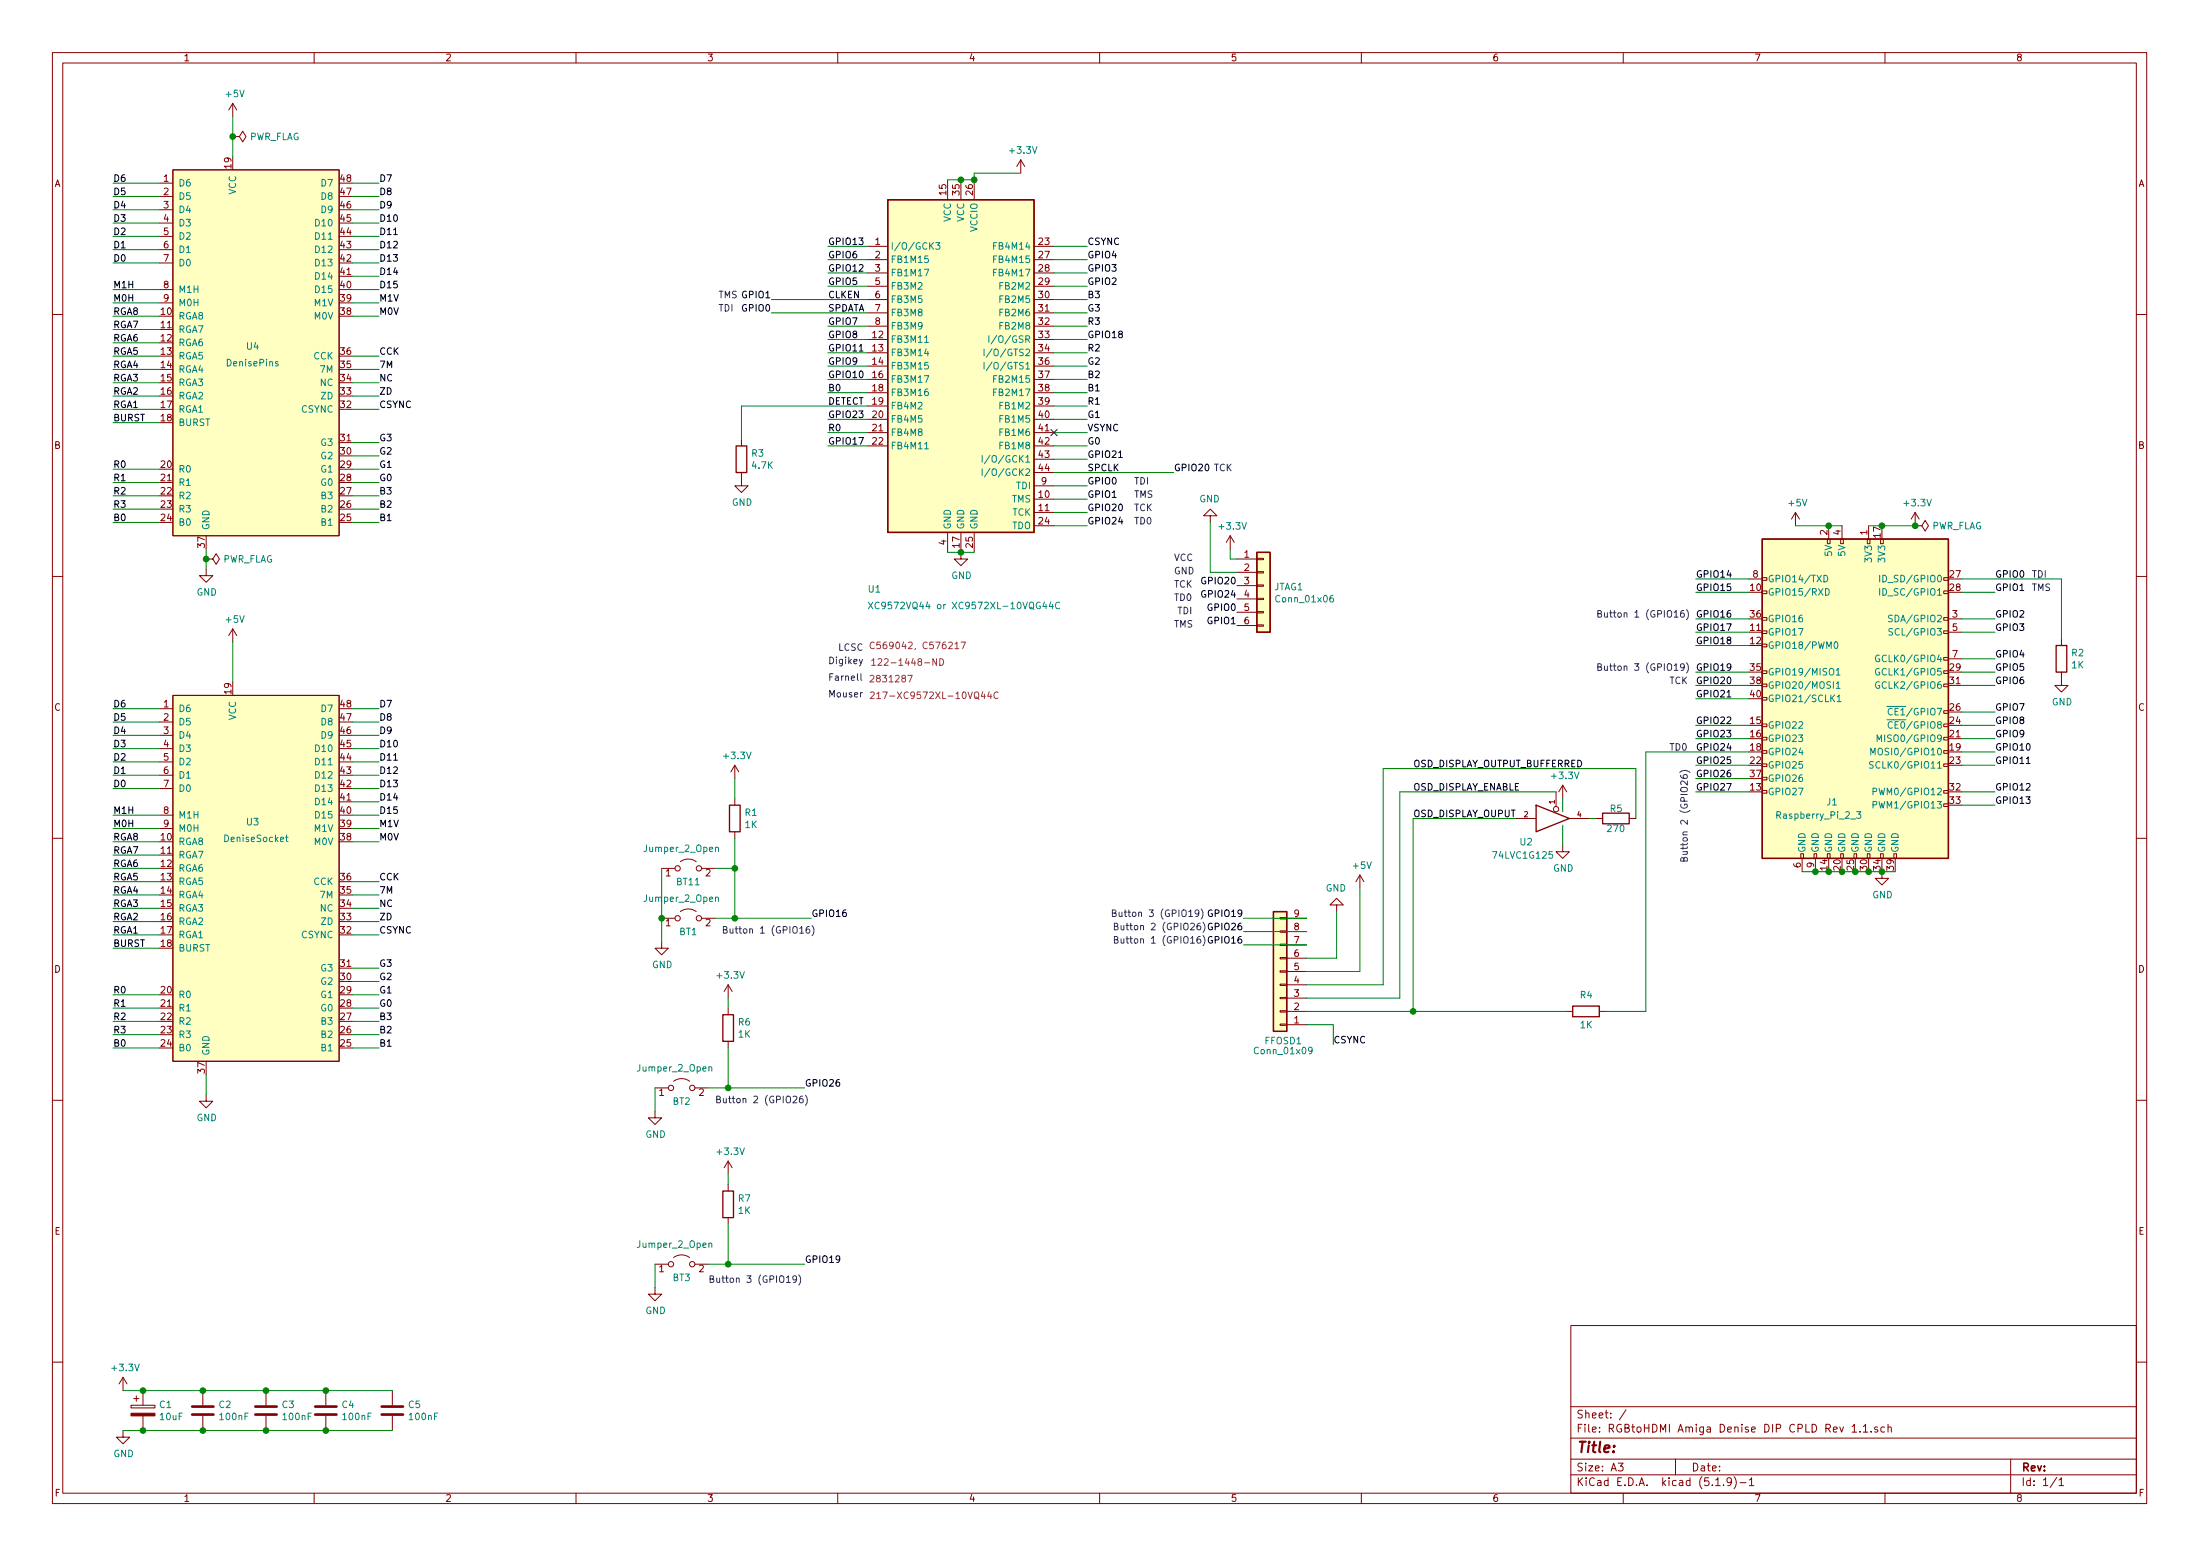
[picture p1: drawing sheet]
EESchema Schematic File Version 4
EELAYER 30 0
EELAYER END
$Descr A3 16535 11693
encoding utf-8
Sheet 1 1
Title ""
Date ""
Rev ""
Comp ""
Comment1 ""
Comment2 ""
Comment3 ""
Comment4 ""
$EndDescr
$Comp
L XC9572VQ44:XC9572VQ44 U1
U 1 1
P 7225 2750
F 0 "U1" H 6575 1075 50  0000 C CNN
F 1 "XC9572VQ44 or XC9572XL-10VQG44C" H 7250 950 50  0000 C CNN
F 2 "Package_QFP:TQFP-44_10x10mm_P0.8mm" H 7225 2750 50  0001 C CNN
F 3 "" H 7225 2750 50  0001 C CNN
F 4 "C569042, C576217" H 6900 650 50  0000 C CNN "LCSC"
F 5 "122-1448-ND" H 6825 525 50  0000 C CNN "Digikey"
F 6 "2831287" H 6700 400 50  0000 C CNN "Farnell"
F 7 "217-XC9572XL-10VQ44C" H 7025 275 50  0000 C CNN "Mouser"
	1    7225 2750
	1    0    0    -1  
$EndComp
Wire Wire Line
	2850 3075 2650 3075
$Comp
L power:GND #PWR03
U 1 1
P 1550 4275
F 0 "#PWR03" H 1550 4025 50  0001 C CNN
F 1 "GND" H 1555 4102 50  0000 C CNN
F 2 "" H 1550 4275 50  0001 C CNN
F 3 "" H 1550 4275 50  0001 C CNN
	1    1550 4275
	1    0    0    -1  
$EndComp
Wire Wire Line
	1550 4275 1550 4200
Wire Wire Line
	1750 875  1750 1025
$Comp
L power:+3.3V #PWR013
U 1 1
P 7675 1300
F 0 "#PWR013" H 7675 1150 50  0001 C CNN
F 1 "+3.3V" H 7690 1473 50  0000 C CNN
F 2 "" H 7675 1300 50  0001 C CNN
F 3 "" H 7675 1300 50  0001 C CNN
	1    7675 1300
	1    0    0    -1  
$EndComp
Wire Wire Line
	7675 1300 7325 1300
Wire Wire Line
	7325 1300 7325 1350
Wire Wire Line
	7325 1350 7225 1350
Connection ~ 7325 1350
Wire Wire Line
	7225 1350 7125 1350
Connection ~ 7225 1350
$Comp
L power:GND #PWR010
U 1 1
P 7225 4150
F 0 "#PWR010" H 7225 3900 50  0001 C CNN
F 1 "GND" H 7230 3977 50  0000 C CNN
F 2 "" H 7225 4150 50  0001 C CNN
F 3 "" H 7225 4150 50  0001 C CNN
	1    7225 4150
	1    0    0    -1  
$EndComp
Wire Wire Line
	7225 4150 7125 4150
Connection ~ 7225 4150
Wire Wire Line
	7225 4150 7325 4150
Text Label 8175 3050 0    50   ~ 0
R1
Wire Wire Line
	8175 3050 7925 3050
Text Label 8175 3150 0    50   ~ 0
G1
Wire Wire Line
	8175 3150 7925 3150
Text Label 8175 3250 0    50   ~ 0
VSYNC
Wire Wire Line
	8175 3250 7925 3250
Text Label 8175 3350 0    50   ~ 0
G0
Wire Wire Line
	8175 3350 7925 3350
Text Label 8175 3450 0    50   ~ 0
GPIO21
Wire Wire Line
	8175 3450 7925 3450
Text Label 8825 3550 0    50   ~ 0
GPIO20
Text Label 8175 3550 0    50   ~ 0
SPCLK
Text Label 8175 3650 0    50   ~ 0
GPIO0
Wire Wire Line
	8175 3650 7925 3650
Text Label 8175 3750 0    50   ~ 0
GPIO1
Wire Wire Line
	8175 3750 7925 3750
Text Label 8175 3850 0    50   ~ 0
GPIO20
Wire Wire Line
	8175 3850 7925 3850
Text Label 8175 3950 0    50   ~ 0
GPIO24
Wire Wire Line
	8175 3950 7925 3950
Text Label 6225 1850 0    50   ~ 0
GPIO13
Wire Wire Line
	6225 1850 6525 1850
Text Label 6225 1950 0    50   ~ 0
GPIO6
Wire Wire Line
	6225 1950 6525 1950
Text Label 6225 2050 0    50   ~ 0
GPIO12
Wire Wire Line
	6225 2050 6525 2050
Text Label 6225 2150 0    50   ~ 0
GPIO5
Wire Wire Line
	6225 2150 6525 2150
Text Label 6225 2250 0    50   ~ 0
CLKEN
Text Label 5800 2250 2    50   ~ 0
GPIO1
Text Label 6225 2350 0    50   ~ 0
SPDATA
Text Label 6225 2450 0    50   ~ 0
GPIO7
Wire Wire Line
	6225 2450 6525 2450
Text Label 6225 2550 0    50   ~ 0
GPIO8
Wire Wire Line
	6225 2550 6525 2550
Text Label 6225 2650 0    50   ~ 0
GPIO11
Wire Wire Line
	6225 2650 6525 2650
Text Label 6225 2750 0    50   ~ 0
GPIO9
Wire Wire Line
	6225 2750 6525 2750
Text Label 6225 2850 0    50   ~ 0
GPIO10
Wire Wire Line
	6225 2850 6525 2850
Text Label 6225 2950 0    50   ~ 0
B0
Wire Wire Line
	6225 2950 6525 2950
Text Label 6225 3050 0    50   ~ 0
DETECT
Wire Wire Line
	5575 3050 6525 3050
Text Label 6225 3150 0    50   ~ 0
GPIO23
Wire Wire Line
	6225 3150 6525 3150
Text Label 6225 3250 0    50   ~ 0
R0
Wire Wire Line
	6225 3250 6525 3250
Text Label 6225 3350 0    50   ~ 0
GPIO17
Wire Wire Line
	6225 3350 6525 3350
Text Label 8175 1850 0    50   ~ 0
CSYNC
Wire Wire Line
	8175 1850 7925 1850
Text Label 8175 1950 0    50   ~ 0
GPIO4
Wire Wire Line
	8175 1950 7925 1950
Text Label 8175 2050 0    50   ~ 0
GPIO3
Wire Wire Line
	8175 2050 7925 2050
Text Label 8175 2150 0    50   ~ 0
GPIO2
Wire Wire Line
	8175 2150 7925 2150
Text Label 8175 2250 0    50   ~ 0
B3
Wire Wire Line
	8175 2250 7925 2250
Text Label 8175 2350 0    50   ~ 0
G3
Wire Wire Line
	8175 2350 7925 2350
Text Label 8175 2450 0    50   ~ 0
R3
Wire Wire Line
	8175 2450 7925 2450
Text Label 8175 2550 0    50   ~ 0
GPIO18
Wire Wire Line
	8175 2550 7925 2550
Text Label 8175 2650 0    50   ~ 0
R2
Wire Wire Line
	8175 2650 7925 2650
Text Label 8175 2750 0    50   ~ 0
G2
Wire Wire Line
	8175 2750 7925 2750
Text Label 8175 2850 0    50   ~ 0
B2
Wire Wire Line
	8175 2850 7925 2850
Text Label 8175 2950 0    50   ~ 0
B1
Wire Wire Line
	8175 2950 7925 2950
$Comp
L Connector:Raspberry_Pi_2_3 J1
U 1 1
P 13950 5250
F 0 "J1" H 13775 4475 50  0000 C CNN
F 1 "Raspberry_Pi_2_3" H 13675 4375 50  0000 C CNN
F 2 "Connector_PinSocket_2.54mm:PinSocket_2x20_P2.54mm_Vertical" H 13950 5250 50  0001 C CNN
F 3 "https://www.raspberrypi.org/documentation/hardware/raspberrypi/schematics/rpi_SCH_3bplus_1p0_reduced.pdf" H 13950 5250 50  0001 C CNN
	1    13950 5250
	1    0    0    -1  
$EndComp
Wire Wire Line
	13550 6550 13650 6550
Wire Wire Line
	13650 6550 13750 6550
Connection ~ 13650 6550
Wire Wire Line
	13750 6550 13850 6550
Connection ~ 13750 6550
Wire Wire Line
	13850 6550 13950 6550
Connection ~ 13850 6550
Wire Wire Line
	13950 6550 14050 6550
Connection ~ 13950 6550
Wire Wire Line
	14050 6550 14150 6550
Connection ~ 14050 6550
Wire Wire Line
	14150 6550 14250 6550
Connection ~ 14150 6550
$Comp
L power:GND #PWR06
U 1 1
P 14150 6550
F 0 "#PWR06" H 14150 6300 50  0001 C CNN
F 1 "GND" H 14155 6377 50  0000 C CNN
F 2 "" H 14150 6550 50  0001 C CNN
F 3 "" H 14150 6550 50  0001 C CNN
	1    14150 6550
	1    0    0    -1  
$EndComp
Wire Wire Line
	13850 3950 13750 3950
Wire Wire Line
	13500 3950 13750 3950
Connection ~ 13750 3950
$Comp
L power:+3.3V #PWR08
U 1 1
P 14400 3950
F 0 "#PWR08" H 14400 3800 50  0001 C CNN
F 1 "+3.3V" H 14415 4123 50  0000 C CNN
F 2 "" H 14400 3950 50  0001 C CNN
F 3 "" H 14400 3950 50  0001 C CNN
	1    14400 3950
	1    0    0    -1  
$EndComp
Wire Wire Line
	14400 3950 14150 3950
Wire Wire Line
	14150 3950 14050 3950
Connection ~ 14150 3950
Text Label 12750 4350 0    50   ~ 0
GPIO14
Wire Wire Line
	12750 4350 13150 4350
Text Label 12750 4450 0    50   ~ 0
GPIO15
Wire Wire Line
	12750 4450 13150 4450
Text Label 12750 4650 0    50   ~ 0
GPIO16
Text Label 12750 4750 0    50   ~ 0
GPIO17
Wire Wire Line
	12750 4750 13150 4750
Text Label 12750 4850 0    50   ~ 0
GPIO18
Wire Wire Line
	12750 4850 13150 4850
Text Label 12750 5050 0    50   ~ 0
GPIO19
Wire Wire Line
	12750 5050 13150 5050
Text Label 12750 5150 0    50   ~ 0
GPIO20
Text Label 12750 5250 0    50   ~ 0
GPIO21
Wire Wire Line
	12750 5250 13150 5250
Text Label 12750 5450 0    50   ~ 0
GPIO22
Wire Wire Line
	12750 5450 13150 5450
Text Label 12750 5550 0    50   ~ 0
GPIO23
Wire Wire Line
	12750 5550 13150 5550
Text Label 12750 5650 0    50   ~ 0
GPIO24
Text Label 12750 5750 0    50   ~ 0
GPIO25
Wire Wire Line
	12750 5750 13150 5750
Text Label 12750 5850 0    50   ~ 0
GPIO26
Wire Wire Line
	12750 5850 13150 5850
Text Label 12750 5950 0    50   ~ 0
GPIO27
Wire Wire Line
	12750 5950 13150 5950
Text Label 15000 4350 0    50   ~ 0
GPIO0
Text Label 15000 4450 0    50   ~ 0
GPIO1
Text Label 15000 4650 0    50   ~ 0
GPIO2
Text Label 15000 4750 0    50   ~ 0
GPIO3
Text Label 15000 4950 0    50   ~ 0
GPIO4
Text Label 15000 5050 0    50   ~ 0
GPIO5
Text Label 15000 5150 0    50   ~ 0
GPIO6
Text Label 15000 5350 0    50   ~ 0
GPIO7
Text Label 15000 5450 0    50   ~ 0
GPIO8
Text Label 15000 5550 0    50   ~ 0
GPIO9
Text Label 15000 5650 0    50   ~ 0
GPIO10
Text Label 15000 5750 0    50   ~ 0
GPIO11
Text Label 15000 5950 0    50   ~ 0
GPIO12
Text Label 15000 6050 0    50   ~ 0
GPIO13
Wire Wire Line
	15000 4450 14750 4450
Wire Wire Line
	14750 4650 15000 4650
Wire Wire Line
	15000 4750 14750 4750
Wire Wire Line
	14750 4950 15000 4950
Wire Wire Line
	15000 5050 14750 5050
Wire Wire Line
	14750 5150 15000 5150
Wire Wire Line
	15000 5350 14750 5350
Wire Wire Line
	14750 5450 15000 5450
Wire Wire Line
	15000 5550 14750 5550
Wire Wire Line
	14750 5650 15000 5650
Wire Wire Line
	15000 5750 14750 5750
Wire Wire Line
	14750 5950 15000 5950
Wire Wire Line
	15000 6050 14750 6050
$Comp
L power:+3.3V #PWR011
U 1 1
P 925 10450
F 0 "#PWR011" H 925 10300 50  0001 C CNN
F 1 "+3.3V" H 940 10623 50  0000 C CNN
F 2 "" H 925 10450 50  0001 C CNN
F 3 "" H 925 10450 50  0001 C CNN
	1    925  10450
	1    0    0    -1  
$EndComp
$Comp
L Device:C C2
U 1 1
P 1525 10600
F 0 "C2" H 1640 10646 50  0000 L CNN
F 1 "100nF" H 1640 10555 50  0000 L CNN
F 2 "Capacitor_SMD:C_0805_2012Metric_Pad1.18x1.45mm_HandSolder" H 1563 10450 50  0001 C CNN
F 3 "~" H 1525 10600 50  0001 C CNN
	1    1525 10600
	1    0    0    -1  
$EndComp
$Comp
L Device:C C3
U 1 1
P 2000 10600
F 0 "C3" H 2115 10646 50  0000 L CNN
F 1 "100nF" H 2115 10555 50  0000 L CNN
F 2 "Capacitor_SMD:C_0805_2012Metric_Pad1.18x1.45mm_HandSolder" H 2038 10450 50  0001 C CNN
F 3 "~" H 2000 10600 50  0001 C CNN
	1    2000 10600
	1    0    0    -1  
$EndComp
$Comp
L Device:C C4
U 1 1
P 2450 10600
F 0 "C4" H 2565 10646 50  0000 L CNN
F 1 "100nF" H 2565 10555 50  0000 L CNN
F 2 "Capacitor_SMD:C_0805_2012Metric_Pad1.18x1.45mm_HandSolder" H 2488 10450 50  0001 C CNN
F 3 "~" H 2450 10600 50  0001 C CNN
	1    2450 10600
	1    0    0    -1  
$EndComp
$Comp
L Device:CP C1
U 1 1
P 1075 10600
F 0 "C1" H 1193 10646 50  0000 L CNN
F 1 "10uF" H 1193 10555 50  0000 L CNN
F 2 "Capacitor_SMD:C_0805_2012Metric_Pad1.18x1.45mm_HandSolder" H 1113 10450 50  0001 C CNN
F 3 "~" H 1075 10600 50  0001 C CNN
	1    1075 10600
	1    0    0    -1  
$EndComp
Wire Wire Line
	1075 10450 925  10450
Wire Wire Line
	1075 10450 1525 10450
Connection ~ 1075 10450
Wire Wire Line
	1525 10450 2000 10450
Connection ~ 1525 10450
Wire Wire Line
	2000 10450 2450 10450
Connection ~ 2000 10450
Wire Wire Line
	2450 10750 2000 10750
Wire Wire Line
	2000 10750 1525 10750
Connection ~ 2000 10750
Wire Wire Line
	1525 10750 1075 10750
Connection ~ 1525 10750
$Comp
L power:GND #PWR012
U 1 1
P 925 10750
F 0 "#PWR012" H 925 10500 50  0001 C CNN
F 1 "GND" H 930 10577 50  0000 C CNN
F 2 "" H 925 10750 50  0001 C CNN
F 3 "" H 925 10750 50  0001 C CNN
	1    925  10750
	1    0    0    -1  
$EndComp
Wire Wire Line
	925  10750 1075 10750
Connection ~ 1075 10750
Text Label 850  1375 0    50   ~ 0
D6
Wire Wire Line
	850  1375 1200 1375
Text Label 850  1475 0    50   ~ 0
D5
Wire Wire Line
	1200 1475 850  1475
Text Label 850  1575 0    50   ~ 0
D4
Wire Wire Line
	850  1575 1200 1575
Text Label 850  1675 0    50   ~ 0
D3
Wire Wire Line
	850  1675 1200 1675
Text Label 850  1775 0    50   ~ 0
D2
Wire Wire Line
	850  1775 1200 1775
Text Label 850  1875 0    50   ~ 0
D1
Wire Wire Line
	850  1875 1200 1875
Text Label 850  1975 0    50   ~ 0
D0
Wire Wire Line
	850  1975 1200 1975
Text Label 850  2175 0    50   ~ 0
M1H
Wire Wire Line
	850  2175 1200 2175
Text Label 850  2275 0    50   ~ 0
M0H
Wire Wire Line
	850  2275 1200 2275
Text Label 850  2375 0    50   ~ 0
RGA8
Wire Wire Line
	850  2375 1200 2375
Text Label 850  2475 0    50   ~ 0
RGA7
Wire Wire Line
	850  2475 1200 2475
Text Label 850  2575 0    50   ~ 0
RGA6
Wire Wire Line
	850  2575 1200 2575
Text Label 850  2675 0    50   ~ 0
RGA5
Wire Wire Line
	850  2675 1200 2675
Text Label 850  2775 0    50   ~ 0
RGA4
Wire Wire Line
	850  2775 1200 2775
Text Label 850  2875 0    50   ~ 0
RGA3
Wire Wire Line
	850  2875 1200 2875
Text Label 850  2975 0    50   ~ 0
RGA2
Text Label 850  3075 0    50   ~ 0
RGA1
Wire Wire Line
	850  3075 1200 3075
Wire Wire Line
	1200 2975 850  2975
Text Label 850  3175 0    50   ~ 0
BURST
Wire Wire Line
	850  3175 1200 3175
Text Label 850  3525 0    50   ~ 0
R0
Wire Wire Line
	850  3525 1200 3525
Text Label 850  3625 0    50   ~ 0
R1
Wire Wire Line
	850  3625 1200 3625
Text Label 850  3725 0    50   ~ 0
R2
Wire Wire Line
	850  3725 1200 3725
Text Label 850  3825 0    50   ~ 0
R3
Wire Wire Line
	850  3825 1200 3825
Text Label 850  3925 0    50   ~ 0
B0
Wire Wire Line
	1200 3925 850  3925
Text Label 2850 3325 0    50   ~ 0
G3
Wire Wire Line
	2850 3325 2650 3325
Text Label 2850 3425 0    50   ~ 0
G2
Wire Wire Line
	2850 3425 2650 3425
Text Label 2850 3525 0    50   ~ 0
G1
Wire Wire Line
	2850 3525 2650 3525
Text Label 2850 3625 0    50   ~ 0
G0
Wire Wire Line
	2850 3625 2650 3625
Text Label 2850 3725 0    50   ~ 0
B3
Wire Wire Line
	2850 3725 2650 3725
Text Label 2850 3825 0    50   ~ 0
B2
Wire Wire Line
	2850 3825 2650 3825
Text Label 2850 3925 0    50   ~ 0
B1
Wire Wire Line
	2850 3925 2650 3925
Text Label 2850 3075 0    50   ~ 0
CSYNC
Text Label 2850 2975 0    50   ~ 0
ZD
Wire Wire Line
	2850 2975 2650 2975
Text Label 2850 2875 0    50   ~ 0
NC
Wire Wire Line
	2850 2875 2650 2875
Text Label 2850 2775 0    50   ~ 0
7M
Wire Wire Line
	2850 2775 2650 2775
Text Label 2850 2675 0    50   ~ 0
CCK
Wire Wire Line
	2850 2675 2650 2675
Text Label 2850 2375 0    50   ~ 0
M0V
Wire Wire Line
	2850 2375 2650 2375
Text Label 2850 2275 0    50   ~ 0
M1V
Wire Wire Line
	2850 2275 2650 2275
Text Label 2850 2175 0    50   ~ 0
D15
Wire Wire Line
	2850 2175 2650 2175
Text Label 2850 2075 0    50   ~ 0
D14
Wire Wire Line
	2850 2075 2650 2075
Text Label 2850 1975 0    50   ~ 0
D13
Wire Wire Line
	2850 1975 2650 1975
Text Label 2850 1875 0    50   ~ 0
D12
Wire Wire Line
	2850 1875 2650 1875
Text Label 2850 1775 0    50   ~ 0
D11
Wire Wire Line
	2650 1775 2850 1775
Text Label 2850 1675 0    50   ~ 0
D10
Wire Wire Line
	2850 1675 2650 1675
Text Label 2850 1575 0    50   ~ 0
D9
Wire Wire Line
	2850 1575 2650 1575
Text Label 2850 1475 0    50   ~ 0
D8
Wire Wire Line
	2850 1475 2650 1475
Text Label 2850 1375 0    50   ~ 0
D7
Wire Wire Line
	2850 1375 2650 1375
Wire Wire Line
	2850 7025 2650 7025
$Comp
L power:GND #PWR01
U 1 1
P 1550 8225
F 0 "#PWR01" H 1550 7975 50  0001 C CNN
F 1 "GND" H 1555 8052 50  0000 C CNN
F 2 "" H 1550 8225 50  0001 C CNN
F 3 "" H 1550 8225 50  0001 C CNN
	1    1550 8225
	1    0    0    -1  
$EndComp
Wire Wire Line
	1550 8225 1550 8075
Wire Wire Line
	1750 4825 1750 5125
Text Label 850  5325 0    50   ~ 0
D6
Wire Wire Line
	850  5325 1200 5325
Text Label 850  5425 0    50   ~ 0
D5
Wire Wire Line
	1200 5425 850  5425
Text Label 850  5525 0    50   ~ 0
D4
Wire Wire Line
	850  5525 1200 5525
Text Label 850  5625 0    50   ~ 0
D3
Wire Wire Line
	850  5625 1200 5625
Text Label 850  5725 0    50   ~ 0
D2
Wire Wire Line
	850  5725 1200 5725
Text Label 850  5825 0    50   ~ 0
D1
Wire Wire Line
	850  5825 1200 5825
Text Label 850  5925 0    50   ~ 0
D0
Wire Wire Line
	850  5925 1200 5925
Text Label 850  6125 0    50   ~ 0
M1H
Wire Wire Line
	850  6125 1200 6125
Text Label 850  6225 0    50   ~ 0
M0H
Wire Wire Line
	850  6225 1200 6225
Text Label 850  6325 0    50   ~ 0
RGA8
Wire Wire Line
	850  6325 1200 6325
Text Label 850  6425 0    50   ~ 0
RGA7
Wire Wire Line
	850  6425 1200 6425
Text Label 850  6525 0    50   ~ 0
RGA6
Wire Wire Line
	850  6525 1200 6525
Text Label 850  6625 0    50   ~ 0
RGA5
Wire Wire Line
	850  6625 1200 6625
Text Label 850  6725 0    50   ~ 0
RGA4
Wire Wire Line
	850  6725 1200 6725
Text Label 850  6825 0    50   ~ 0
RGA3
Wire Wire Line
	850  6825 1200 6825
Text Label 850  6925 0    50   ~ 0
RGA2
Text Label 850  7025 0    50   ~ 0
RGA1
Wire Wire Line
	850  7025 1200 7025
Wire Wire Line
	1200 6925 850  6925
Text Label 850  7125 0    50   ~ 0
BURST
Wire Wire Line
	850  7125 1200 7125
Text Label 850  7475 0    50   ~ 0
R0
Wire Wire Line
	850  7475 1200 7475
Text Label 850  7575 0    50   ~ 0
R1
Wire Wire Line
	850  7575 1200 7575
Text Label 850  7675 0    50   ~ 0
R2
Wire Wire Line
	850  7675 1200 7675
Text Label 850  7775 0    50   ~ 0
R3
Wire Wire Line
	850  7775 1200 7775
Text Label 850  7875 0    50   ~ 0
B0
Wire Wire Line
	1200 7875 850  7875
Text Label 2850 7275 0    50   ~ 0
G3
Wire Wire Line
	2850 7275 2650 7275
Text Label 2850 7375 0    50   ~ 0
G2
Wire Wire Line
	2850 7375 2650 7375
Text Label 2850 7475 0    50   ~ 0
G1
Wire Wire Line
	2850 7475 2650 7475
Text Label 2850 7575 0    50   ~ 0
G0
Wire Wire Line
	2850 7575 2650 7575
Text Label 2850 7675 0    50   ~ 0
B3
Wire Wire Line
	2850 7675 2650 7675
Text Label 2850 7775 0    50   ~ 0
B2
Wire Wire Line
	2850 7775 2650 7775
Text Label 2850 7875 0    50   ~ 0
B1
Wire Wire Line
	2850 7875 2650 7875
Text Label 2850 7025 0    50   ~ 0
CSYNC
Text Label 2850 6925 0    50   ~ 0
ZD
Wire Wire Line
	2850 6925 2650 6925
Text Label 2850 6825 0    50   ~ 0
NC
Wire Wire Line
	2850 6825 2650 6825
Text Label 2850 6725 0    50   ~ 0
7M
Wire Wire Line
	2850 6725 2650 6725
Text Label 2850 6625 0    50   ~ 0
CCK
Wire Wire Line
	2850 6625 2650 6625
Text Label 2850 6325 0    50   ~ 0
M0V
Wire Wire Line
	2850 6325 2650 6325
Text Label 2850 6225 0    50   ~ 0
M1V
Wire Wire Line
	2850 6225 2650 6225
Text Label 2850 6125 0    50   ~ 0
D15
Wire Wire Line
	2850 6125 2650 6125
Text Label 2850 6025 0    50   ~ 0
D14
Wire Wire Line
	2850 6025 2650 6025
Text Label 2850 5925 0    50   ~ 0
D13
Wire Wire Line
	2850 5925 2650 5925
Text Label 2850 5825 0    50   ~ 0
D12
Wire Wire Line
	2850 5825 2650 5825
Text Label 2850 5725 0    50   ~ 0
D11
Wire Wire Line
	2650 5725 2850 5725
Text Label 2850 5625 0    50   ~ 0
D10
Wire Wire Line
	2850 5625 2650 5625
Text Label 2850 5525 0    50   ~ 0
D9
Wire Wire Line
	2850 5525 2650 5525
Text Label 2850 5425 0    50   ~ 0
D8
Wire Wire Line
	2850 5425 2650 5425
Text Label 2850 5325 0    50   ~ 0
D7
Wire Wire Line
	2850 5325 2650 5325
$Comp
L Device:R R1
U 1 1
P 5525 6150
F 0 "R1" H 5595 6196 50  0000 L CNN
F 1 "1K" H 5595 6105 50  0000 L CNN
F 2 "Resistor_SMD:R_0805_2012Metric_Pad1.20x1.40mm_HandSolder" V 5455 6150 50  0001 C CNN
F 3 "~" H 5525 6150 50  0001 C CNN
	1    5525 6150
	1    0    0    -1  
$EndComp
$Comp
L Jumper:Jumper_2_Open BT1
U 1 1
P 5175 6900
F 0 "BT1" H 5175 6800 50  0000 C CNN
F 1 "Jumper_2_Open" H 5125 7050 50  0000 C CNN
F 2 "Connector_PinHeader_2.54mm:PinHeader_1x02_P2.54mm_Horizontal" H 5175 6900 50  0001 C CNN
F 3 "~" H 5175 6900 50  0001 C CNN
	1    5175 6900
	1    0    0    -1  
$EndComp
Wire Wire Line
	5525 6300 5525 6525
Wire Wire Line
	5525 6900 5375 6900
$Comp
L power:+3.3V #PWR09
U 1 1
P 5525 5850
F 0 "#PWR09" H 5525 5700 50  0001 C CNN
F 1 "+3.3V" H 5540 6023 50  0000 C CNN
F 2 "" H 5525 5850 50  0001 C CNN
F 3 "" H 5525 5850 50  0001 C CNN
	1    5525 5850
	1    0    0    -1  
$EndComp
Wire Wire Line
	5525 5850 5525 6000
$Comp
L power:GND #PWR07
U 1 1
P 4975 7075
F 0 "#PWR07" H 4975 6825 50  0001 C CNN
F 1 "GND" H 4980 6902 50  0000 C CNN
F 2 "" H 4975 7075 50  0001 C CNN
F 3 "" H 4975 7075 50  0001 C CNN
	1    4975 7075
	1    0    0    -1  
$EndComp
Connection ~ 5525 6900
$Comp
L power:GND #PWR015
U 1 1
P 5575 3600
F 0 "#PWR015" H 5575 3350 50  0001 C CNN
F 1 "GND" H 5580 3427 50  0000 C CNN
F 2 "" H 5575 3600 50  0001 C CNN
F 3 "" H 5575 3600 50  0001 C CNN
	1    5575 3600
	1    0    0    -1  
$EndComp
$Comp
L Device:R R3
U 1 1
P 5575 3450
F 0 "R3" H 5645 3496 50  0000 L CNN
F 1 "4.7K" H 5645 3405 50  0000 L CNN
F 2 "Resistor_SMD:R_0805_2012Metric_Pad1.20x1.40mm_HandSolder" V 5505 3450 50  0001 C CNN
F 3 "~" H 5575 3450 50  0001 C CNN
	1    5575 3450
	1    0    0    -1  
$EndComp
$Comp
L Device:R R2
U 1 1
P 15500 4950
F 0 "R2" H 15570 4996 50  0000 L CNN
F 1 "1K" H 15570 4905 50  0000 L CNN
F 2 "Resistor_SMD:R_0805_2012Metric_Pad1.20x1.40mm_HandSolder" V 15430 4950 50  0001 C CNN
F 3 "~" H 15500 4950 50  0001 C CNN
	1    15500 4950
	1    0    0    -1  
$EndComp
$Comp
L power:GND #PWR014
U 1 1
P 15500 5100
F 0 "#PWR014" H 15500 4850 50  0001 C CNN
F 1 "GND" H 15505 4927 50  0000 C CNN
F 2 "" H 15500 5100 50  0001 C CNN
F 3 "" H 15500 5100 50  0001 C CNN
	1    15500 5100
	1    0    0    -1  
$EndComp
Wire Wire Line
	7925 3550 8825 3550
Wire Wire Line
	4975 6900 4975 7075
Text Notes 12550 5650 0    50   ~ 0
TD0
Text Notes 12550 5150 0    50   ~ 0
TCK
Text Notes 15275 4450 0    50   ~ 0
TMS
Text Notes 15275 4350 0    50   ~ 0
TDI
$Comp
L Connector_Generic:Conn_01x06 JTAG1
U 1 1
P 9500 4400
F 0 "JTAG1" H 9580 4392 50  0000 L CNN
F 1 "Conn_01x06" H 9580 4301 50  0000 L CNN
F 2 "Connector_PinHeader_2.54mm:PinHeader_1x06_P2.54mm_Vertical" H 9500 4400 50  0001 C CNN
F 3 "~" H 9500 4400 50  0001 C CNN
	1    9500 4400
	1    0    0    -1  
$EndComp
Text Notes 8825 4725 0    50   ~ 0
TMS
Text Notes 8850 4625 0    50   ~ 0
TDI
Text Notes 8825 4525 0    50   ~ 0
TD0
Text Notes 8825 4425 0    50   ~ 0
TCK
Text Notes 8825 4325 0    50   ~ 0
GND
Text Notes 8825 4225 0    50   ~ 0
VCC
$Comp
L power:+5V #PWR0101
U 1 1
P 1750 875
F 0 "#PWR0101" H 1750 725 50  0001 C CNN
F 1 "+5V" H 1765 1048 50  0000 C CNN
F 2 "" H 1750 875 50  0001 C CNN
F 3 "" H 1750 875 50  0001 C CNN
	1    1750 875 
	1    0    0    -1  
$EndComp
$Comp
L power:+5V #PWR0102
U 1 1
P 1750 4825
F 0 "#PWR0102" H 1750 4675 50  0001 C CNN
F 1 "+5V" H 1765 4998 50  0000 C CNN
F 2 "" H 1750 4825 50  0001 C CNN
F 3 "" H 1750 4825 50  0001 C CNN
	1    1750 4825
	1    0    0    -1  
$EndComp
$Comp
L power:+5V #PWR0103
U 1 1
P 13500 3950
F 0 "#PWR0103" H 13500 3800 50  0001 C CNN
F 1 "+5V" H 13515 4123 50  0000 C CNN
F 2 "" H 13500 3950 50  0001 C CNN
F 3 "" H 13500 3950 50  0001 C CNN
	1    13500 3950
	1    0    0    -1  
$EndComp
Wire Wire Line
	9300 4200 9250 4200
Wire Wire Line
	9250 4200 9250 4125
$Comp
L power:GND #PWR0105
U 1 1
P 9100 3925
F 0 "#PWR0105" H 9100 3675 50  0001 C CNN
F 1 "GND" H 9105 3752 50  0000 C CNN
F 2 "" H 9100 3925 50  0001 C CNN
F 3 "" H 9100 3925 50  0001 C CNN
	1    9100 3925
	-1   0    0    1   
$EndComp
Wire Wire Line
	9300 4300 9100 4300
Wire Wire Line
	9100 4300 9100 3925
Text Label 9300 4400 2    50   ~ 0
GPIO20
Text Label 9300 4500 2    50   ~ 0
GPIO24
Text Label 9300 4600 2    50   ~ 0
GPIO0
Text Label 9300 4700 2    50   ~ 0
GPIO1
NoConn ~ 7925 3250
$Comp
L power:+3.3V #PWR0104
U 1 1
P 9250 4125
F 0 "#PWR0104" H 9250 3975 50  0001 C CNN
F 1 "+3.3V" H 9265 4298 50  0000 C CNN
F 2 "" H 9250 4125 50  0001 C CNN
F 3 "" H 9250 4125 50  0001 C CNN
	1    9250 4125
	1    0    0    -1  
$EndComp
Text Notes 8525 3950 0    50   ~ 0
TD0
Text Notes 8525 3850 0    50   ~ 0
TCK
Text Notes 8525 3750 0    50   ~ 0
TMS
Text Notes 8525 3650 0    50   ~ 0
TDI
Wire Wire Line
	5800 2250 6525 2250
Text Label 5800 2350 2    50   ~ 0
GPIO0
Wire Wire Line
	5800 2350 6525 2350
Text Notes 9125 3550 0    50   ~ 0
TCK
Text Notes 5400 2350 0    50   ~ 0
TDI
Text Notes 5400 2250 0    50   ~ 0
TMS
Wire Wire Line
	5575 3050 5575 3300
Wire Wire Line
	14750 4350 15500 4350
Wire Wire Line
	15500 4350 15500 4800
Wire Wire Line
	5525 6900 6100 6900
$Comp
L Device:R R4
U 1 1
P 11925 7600
F 0 "R4" V 11800 7550 50  0000 L CNN
F 1 "1K" V 12025 7550 50  0000 L CNN
F 2 "Resistor_SMD:R_0805_2012Metric_Pad1.20x1.40mm_HandSolder" V 11855 7600 50  0001 C CNN
F 3 "~" H 11925 7600 50  0001 C CNN
	1    11925 7600
	0    1    1    0   
$EndComp
$Comp
L Connector_Generic:Conn_01x09 FFOSD1
U 1 1
P 9625 7300
F 0 "FFOSD1" H 9600 7825 50  0000 C CNN
F 1 "Conn_01x09" H 9600 7900 50  0000 C CNN
F 2 "Connector_PinHeader_2.54mm:PinHeader_1x09_P2.54mm_Horizontal" H 9625 7300 50  0001 C CNN
F 3 "~" H 9625 7300 50  0001 C CNN
	1    9625 7300
	-1   0    0    1   
$EndComp
$Comp
L 74xGxx:74LVC1G125 U2
U 1 1
P 11700 6150
F 0 "U2" H 11475 5975 50  0000 C CNN
F 1 "74LVC1G125" H 11450 5875 50  0000 C CNN
F 2 "solarmon_library:SOT-753" H 11700 6150 50  0001 C CNN
F 3 "http://www.ti.com/lit/sg/scyt129e/scyt129e.pdf" H 11700 6150 50  0001 C CNN
	1    11700 6150
	1    0    0    -1  
$EndComp
$Comp
L Device:R R5
U 1 1
P 12150 6150
F 0 "R5" V 12075 6100 50  0000 L CNN
F 1 "270" V 12225 6075 50  0000 L CNN
F 2 "Resistor_SMD:R_0805_2012Metric_Pad1.20x1.40mm_HandSolder" V 12080 6150 50  0001 C CNN
F 3 "~" H 12150 6150 50  0001 C CNN
	1    12150 6150
	0    1    1    0   
$EndComp
Wire Wire Line
	13150 5650 12375 5650
Wire Wire Line
	9825 7600 10625 7600
Wire Wire Line
	12375 5650 12375 7600
Wire Wire Line
	12375 7600 12075 7600
Wire Wire Line
	11950 6150 12000 6150
Wire Wire Line
	12300 6150 12300 5775
Wire Wire Line
	12300 5775 10400 5775
Wire Wire Line
	10400 5775 10400 7400
Wire Wire Line
	10400 7400 9825 7400
$Comp
L power:GND #PWR0106
U 1 1
P 10050 6850
F 0 "#PWR0106" H 10050 6600 50  0001 C CNN
F 1 "GND" H 10055 6677 50  0000 C CNN
F 2 "" H 10050 6850 50  0001 C CNN
F 3 "" H 10050 6850 50  0001 C CNN
	1    10050 6850
	-1   0    0    1   
$EndComp
$Comp
L power:+5V #PWR0107
U 1 1
P 10225 6675
F 0 "#PWR0107" H 10225 6525 50  0001 C CNN
F 1 "+5V" H 10240 6848 50  0000 C CNN
F 2 "" H 10225 6675 50  0001 C CNN
F 3 "" H 10225 6675 50  0001 C CNN
	1    10225 6675
	1    0    0    -1  
$EndComp
Wire Wire Line
	9825 7200 10050 7200
Wire Wire Line
	10050 7200 10050 6850
Wire Wire Line
	9825 7300 10225 7300
Wire Wire Line
	10225 7300 10225 6675
Wire Wire Line
	9825 7500 10525 7500
Wire Wire Line
	10525 7500 10525 5950
Wire Wire Line
	10525 5950 11700 5950
Wire Wire Line
	11400 6150 10625 6150
Wire Wire Line
	10625 6150 10625 7600
Connection ~ 10625 7600
Wire Wire Line
	10625 7600 11775 7600
Wire Wire Line
	9825 7700 10025 7700
Wire Wire Line
	10025 7700 10025 7850
Text Label 10025 7850 0    50   ~ 0
CSYNC
$Comp
L power:+3.3V #PWR0108
U 1 1
P 11750 6000
F 0 "#PWR0108" H 11750 5850 50  0001 C CNN
F 1 "+3.3V" H 11765 6173 50  0000 C CNN
F 2 "" H 11750 6000 50  0001 C CNN
F 3 "" H 11750 6000 50  0001 C CNN
	1    11750 6000
	1    0    0    -1  
$EndComp
Wire Wire Line
	11750 6000 11750 6100
$Comp
L power:GND #PWR0109
U 1 1
P 11750 6350
F 0 "#PWR0109" H 11750 6100 50  0001 C CNN
F 1 "GND" H 11755 6177 50  0000 C CNN
F 2 "" H 11750 6350 50  0001 C CNN
F 3 "" H 11750 6350 50  0001 C CNN
	1    11750 6350
	1    0    0    -1  
$EndComp
Wire Wire Line
	11750 6350 11750 6200
$Comp
L Device:C C5
U 1 1
P 2950 10600
F 0 "C5" H 3065 10646 50  0000 L CNN
F 1 "100nF" H 3065 10555 50  0000 L CNN
F 2 "Capacitor_SMD:C_0805_2012Metric_Pad1.18x1.45mm_HandSolder" H 2988 10450 50  0001 C CNN
F 3 "~" H 2950 10600 50  0001 C CNN
	1    2950 10600
	1    0    0    -1  
$EndComp
Wire Wire Line
	2450 10450 2950 10450
Connection ~ 2450 10450
Wire Wire Line
	2450 10750 2950 10750
Connection ~ 2450 10750
$Comp
L power:PWR_FLAG #FLG0101
U 1 1
P 1750 1025
F 0 "#FLG0101" H 1750 1100 50  0001 C CNN
F 1 "PWR_FLAG" V 1750 1153 50  0000 L CNN
F 2 "" H 1750 1025 50  0001 C CNN
F 3 "~" H 1750 1025 50  0001 C CNN
	1    1750 1025
	0    1    1    0   
$EndComp
Connection ~ 1750 1025
Wire Wire Line
	1750 1025 1750 1175
$Comp
L power:PWR_FLAG #FLG0102
U 1 1
P 1550 4200
F 0 "#FLG0102" H 1550 4275 50  0001 C CNN
F 1 "PWR_FLAG" V 1550 4328 50  0000 L CNN
F 2 "" H 1550 4200 50  0001 C CNN
F 3 "~" H 1550 4200 50  0001 C CNN
	1    1550 4200
	0    1    1    0   
$EndComp
Connection ~ 1550 4200
Wire Wire Line
	1550 4200 1550 4125
$Comp
L power:PWR_FLAG #FLG0103
U 1 1
P 14400 3950
F 0 "#FLG0103" H 14400 4025 50  0001 C CNN
F 1 "PWR_FLAG" V 14400 4078 50  0000 L CNN
F 2 "" H 14400 3950 50  0001 C CNN
F 3 "~" H 14400 3950 50  0001 C CNN
	1    14400 3950
	0    1    1    0   
$EndComp
Connection ~ 14400 3950
Wire Wire Line
	13150 5150 12750 5150
Text Label 10625 5775 0    50   ~ 0
OSD_DISPLAY_OUTPUT_BUFFERRED
Text Label 10625 5950 0    50   ~ 0
OSD_DISPLAY_ENABLE
Text Label 10625 6150 0    50   ~ 0
OSD_DISPLAY_OUPUT
Text Notes 5425 7025 0    50   ~ 0
Button 1 (GPIO16)
Wire Wire Line
	12750 4650 13150 4650
Text Label 6100 6900 0    50   ~ 0
GPIO16
$Comp
L Device:R R6
U 1 1
P 5475 7725
F 0 "R6" H 5545 7771 50  0000 L CNN
F 1 "1K" H 5545 7680 50  0000 L CNN
F 2 "Resistor_SMD:R_0805_2012Metric_Pad1.20x1.40mm_HandSolder" V 5405 7725 50  0001 C CNN
F 3 "~" H 5475 7725 50  0001 C CNN
	1    5475 7725
	1    0    0    -1  
$EndComp
$Comp
L Jumper:Jumper_2_Open BT2
U 1 1
P 5125 8175
F 0 "BT2" H 5125 8075 50  0000 C CNN
F 1 "Jumper_2_Open" H 5075 8325 50  0000 C CNN
F 2 "Connector_PinHeader_2.54mm:PinHeader_1x02_P2.54mm_Horizontal" H 5125 8175 50  0001 C CNN
F 3 "~" H 5125 8175 50  0001 C CNN
	1    5125 8175
	1    0    0    -1  
$EndComp
Wire Wire Line
	5475 7875 5475 8175
Wire Wire Line
	5475 8175 5325 8175
$Comp
L power:+3.3V #PWR0110
U 1 1
P 5475 7500
F 0 "#PWR0110" H 5475 7350 50  0001 C CNN
F 1 "+3.3V" H 5490 7673 50  0000 C CNN
F 2 "" H 5475 7500 50  0001 C CNN
F 3 "" H 5475 7500 50  0001 C CNN
	1    5475 7500
	1    0    0    -1  
$EndComp
Wire Wire Line
	5475 7500 5475 7575
$Comp
L power:GND #PWR0111
U 1 1
P 4925 8350
F 0 "#PWR0111" H 4925 8100 50  0001 C CNN
F 1 "GND" H 4930 8177 50  0000 C CNN
F 2 "" H 4925 8350 50  0001 C CNN
F 3 "" H 4925 8350 50  0001 C CNN
	1    4925 8350
	1    0    0    -1  
$EndComp
Connection ~ 5475 8175
Wire Wire Line
	4925 8175 4925 8350
Wire Wire Line
	5475 8175 6050 8175
Text Notes 5375 8300 0    50   ~ 0
Button 2 (GPIO26)
Text Label 6050 8175 0    50   ~ 0
GPIO26
$Comp
L Device:R R7
U 1 1
P 5475 9050
F 0 "R7" H 5545 9096 50  0000 L CNN
F 1 "1K" H 5545 9005 50  0000 L CNN
F 2 "Resistor_SMD:R_0805_2012Metric_Pad1.20x1.40mm_HandSolder" V 5405 9050 50  0001 C CNN
F 3 "~" H 5475 9050 50  0001 C CNN
	1    5475 9050
	1    0    0    -1  
$EndComp
$Comp
L Jumper:Jumper_2_Open BT3
U 1 1
P 5125 9500
F 0 "BT3" H 5125 9400 50  0000 C CNN
F 1 "Jumper_2_Open" H 5075 9650 50  0000 C CNN
F 2 "Connector_PinHeader_2.54mm:PinHeader_1x02_P2.54mm_Horizontal" H 5125 9500 50  0001 C CNN
F 3 "~" H 5125 9500 50  0001 C CNN
	1    5125 9500
	1    0    0    -1  
$EndComp
Wire Wire Line
	5475 9200 5475 9500
Wire Wire Line
	5475 9500 5325 9500
$Comp
L power:+3.3V #PWR0112
U 1 1
P 5475 8825
F 0 "#PWR0112" H 5475 8675 50  0001 C CNN
F 1 "+3.3V" H 5490 8998 50  0000 C CNN
F 2 "" H 5475 8825 50  0001 C CNN
F 3 "" H 5475 8825 50  0001 C CNN
	1    5475 8825
	1    0    0    -1  
$EndComp
Wire Wire Line
	5475 8825 5475 8900
$Comp
L power:GND #PWR0113
U 1 1
P 4925 9675
F 0 "#PWR0113" H 4925 9425 50  0001 C CNN
F 1 "GND" H 4930 9502 50  0000 C CNN
F 2 "" H 4925 9675 50  0001 C CNN
F 3 "" H 4925 9675 50  0001 C CNN
	1    4925 9675
	1    0    0    -1  
$EndComp
Connection ~ 5475 9500
Wire Wire Line
	4925 9500 4925 9675
Wire Wire Line
	5475 9500 6050 9500
Text Notes 5325 9650 0    50   ~ 0
Button 3 (GPIO19)
Text Label 6050 9500 0    50   ~ 0
GPIO19
Text Notes 12000 4650 0    50   ~ 0
Button 1 (GPIO16)
Text Notes 12700 5775 3    50   ~ 0
Button 2 (GPIO26)
Text Notes 12000 5050 0    50   ~ 0
Button 3 (GPIO19)
Text Notes 6225 5125 0    50   ~ 0
Farnell
Text Notes 6225 5000 0    50   ~ 0
Digikey
Text Notes 6300 4900 0    50   ~ 0
LCSC
Text Notes 6225 5250 0    50   ~ 0
Mouser
Wire Wire Line
	9825 6900 9350 6900
Wire Wire Line
	9825 7000 9350 7000
Wire Wire Line
	9825 7100 9350 7100
Text Label 9350 6900 2    50   ~ 0
GPIO19
Text Notes 8350 6900 0    50   ~ 0
Button 3 (GPIO19)
Text Label 9350 7000 2    50   ~ 0
GPIO26
Text Notes 9075 7000 2    50   ~ 0
Button 2 (GPIO26)
Text Label 9350 7100 2    50   ~ 0
GPIO16
Text Notes 9075 7100 2    50   ~ 0
Button 1 (GPIO16)
$Comp
L rgb2hdmi:AmigaDenise U4
U 1 1
P 1850 4175
F 0 "U4" H 1900 5750 50  0000 C CNN
F 1 "DenisePins" H 1900 5625 50  0000 C CNN
F 2 "chips:DIP-48_pins" H 1850 4175 50  0001 C CNN
F 3 "" H 1850 4175 50  0001 C CNN
	1    1850 4175
	1    0    0    -1  
$EndComp
$Comp
L rgb2hdmi:AmigaDenise U3
U 1 1
P 1850 8125
F 0 "U3" H 1900 10075 50  0000 C CNN
F 1 "DeniseSocket" H 1925 9950 50  0000 C CNN
F 2 "Package_DIP:DIP-48_W15.24mm_Socket" H 1850 8125 50  0001 C CNN
F 3 "" H 1850 8125 50  0001 C CNN
	1    1850 8125
	1    0    0    -1  
$EndComp
$Comp
L Jumper:Jumper_2_Open BT11
U 1 1
P 5175 6525
F 0 "BT11" H 5175 6425 50  0000 C CNN
F 1 "Jumper_2_Open" H 5125 6675 50  0000 C CNN
F 2 "solarmon_library:PUSH_BUTTON_RIGHT_ANGLE" H 5175 6525 50  0001 C CNN
F 3 "~" H 5175 6525 50  0001 C CNN
	1    5175 6525
	1    0    0    -1  
$EndComp
Wire Wire Line
	4975 6525 4975 6900
Connection ~ 4975 6900
Wire Wire Line
	5375 6525 5525 6525
Connection ~ 5525 6525
Wire Wire Line
	5525 6525 5525 6900
$EndSCHEMATC
